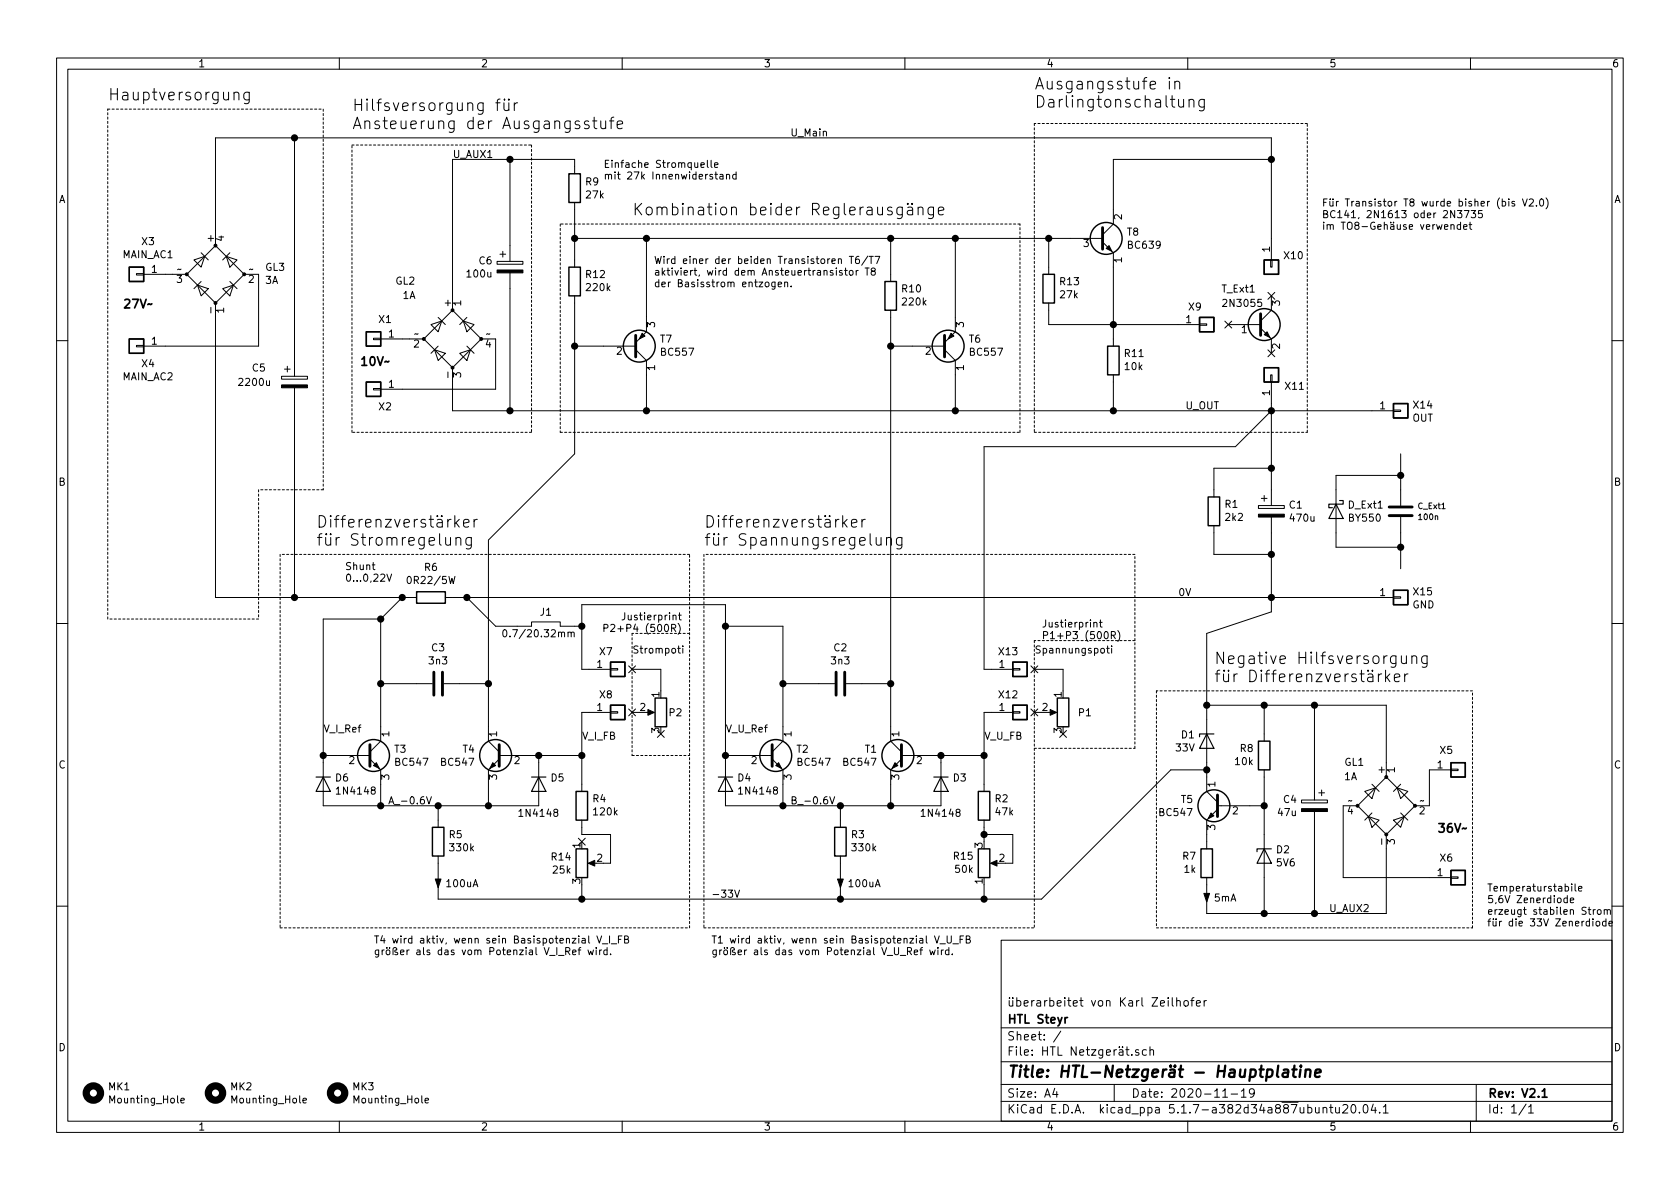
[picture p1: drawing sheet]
EESchema Schematic File Version 4
EELAYER 30 0
EELAYER END
$Descr A4 11693 8268
encoding utf-8
Sheet 1 1
Title "HTL-Netzgerät - Hauptplatine"
Date "2020-11-19"
Rev "V2.1"
Comp "HTL Steyr"
Comment1 "überarbeitet von Karl Zeilhofer"
Comment2 ""
Comment3 ""
Comment4 ""
$EndDescr
$Comp
L Device:D_Bridge_+A-A GL2
U 1 1
P 3150 2350
F 0 "GL2" V 3550 1950 50  0000 L CNN
F 1 "1A" V 3450 2000 50  0000 L CNN
F 2 "Diode_THT:Diode_Bridge_Round_D9.0mm" H 3150 2350 50  0001 C CNN
F 3 "" H 3150 2350 50  0001 C CNN
	1    3150 2350
	0    1    -1   0   
$EndComp
$Comp
L Connector_Generic:Conn_01x01 X1
U 1 1
P 2600 2350
F 0 "X1" H 2518 2217 50  0000 C CNN
F 1 "AUX1_AC1" H 2518 2216 50  0001 C CNN
F 2 "HTL_Netzgeraet:TestPoint_THTPad_D2.5mm_Drill1.25mm" H 2600 2350 50  0001 C CNN
F 3 "~" H 2600 2350 50  0001 C CNN
	1    2600 2350
	-1   0    0    1   
$EndComp
Wire Wire Line
	2800 2350 2850 2350
$Comp
L Connector_Generic:Conn_01x01 X2
U 1 1
P 2600 2700
F 0 "X2" H 2518 2825 50  0000 C CNN
F 1 "AUX1_AC2" H 2518 2566 50  0001 C CNN
F 2 "HTL_Netzgeraet:TestPoint_THTPad_D2.5mm_Drill1.25mm" H 2600 2700 50  0001 C CNN
F 3 "~" H 2600 2700 50  0001 C CNN
	1    2600 2700
	-1   0    0    1   
$EndComp
Wire Wire Line
	2800 2700 3450 2700
Wire Wire Line
	3450 2700 3450 2350
Wire Wire Line
	3150 2050 3150 1100
$Comp
L HTL-Netzgerät-rescue:C_Polarized-Device C6
U 1 1
P 3550 1850
F 0 "C6" H 3432 1896 50  0000 R CNN
F 1 "100u" H 3432 1805 50  0000 R CNN
F 2 "Capacitor_THT:CP_Radial_D8.0mm_P5.00mm" H 3588 1700 50  0001 C CNN
F 3 "~" H 3550 1850 50  0001 C CNN
	1    3550 1850
	1    0    0    -1  
$EndComp
$Comp
L Device:R R9
U 1 1
P 4000 1300
F 0 "R9" H 4070 1346 50  0000 L CNN
F 1 "27k" H 4070 1255 50  0000 L CNN
F 2 "HTL_Netzgeraet:R_Axial_DIN0411_L9.9mm_D3.6mm_P12.70mm_Horizontal" V 3930 1300 50  0001 C CNN
F 3 "~" H 4000 1300 50  0001 C CNN
	1    4000 1300
	1    0    0    -1  
$EndComp
$Comp
L Device:Q_NPN_ECB T8
U 1 1
P 7650 1650
F 0 "T8" H 7841 1696 50  0000 L CNN
F 1 "BC639" H 7841 1605 50  0000 L CNN
F 2 "HTL_Netzgeraet:TO-92" H 7850 1750 50  0001 C CNN
F 3 "~" H 7650 1650 50  0001 C CNN
	1    7650 1650
	1    0    0    -1  
$EndComp
$Comp
L Device:R R13
U 1 1
P 7300 2000
F 0 "R13" H 7230 1954 50  0000 R CNN
F 1 "27k" H 7230 2045 50  0000 R CNN
F 2 "HTL_Netzgeraet:R_Axial_DIN0411_L9.9mm_D3.6mm_P12.70mm_Horizontal" V 7230 2000 50  0001 C CNN
F 3 "~" H 7300 2000 50  0001 C CNN
	1    7300 2000
	-1   0    0    1   
$EndComp
$Comp
L Device:R R11
U 1 1
P 7750 2500
F 0 "R11" H 7680 2454 50  0000 R CNN
F 1 "10k" H 7680 2545 50  0000 R CNN
F 2 "HTL_Netzgeraet:R_Axial_DIN0411_L9.9mm_D3.6mm_P12.70mm_Horizontal" V 7680 2500 50  0001 C CNN
F 3 "~" H 7750 2500 50  0001 C CNN
	1    7750 2500
	-1   0    0    1   
$EndComp
Wire Wire Line
	3150 1100 3550 1100
Wire Wire Line
	7750 1850 7750 2250
Wire Wire Line
	7450 1650 7300 1650
Wire Wire Line
	7300 1650 7300 1850
Connection ~ 7300 1650
Wire Wire Line
	7300 2150 7300 2250
Wire Wire Line
	7300 2250 7750 2250
Connection ~ 7750 2250
Wire Wire Line
	7750 2250 7750 2350
Wire Wire Line
	3150 2650 3150 2850
Wire Wire Line
	3150 2850 3550 2850
Wire Wire Line
	3550 1700 3550 1100
Wire Wire Line
	3550 2000 3550 2850
Connection ~ 3550 2850
$Comp
L Device:D_Bridge_-AA+ GL3
U 1 1
P 1500 1900
F 0 "GL3" V 1546 2244 50  0000 L CNN
F 1 "3A" V 1455 2244 50  0000 L CNN
F 2 "HTL_Netzgeraet:Brueckengleichrichter_p7.4-7.2-9.5mm" H 1500 1900 50  0001 C CNN
F 3 "" H 1500 1900 50  0001 C CNN
	1    1500 1900
	0    1    -1   0   
$EndComp
$Comp
L Connector_Generic:Conn_01x01 X3
U 1 1
P 950 1900
F 0 "X3" H 868 1675 50  0000 C CNN
F 1 "MAIN_AC1" H 868 1766 50  0000 C CNN
F 2 "HTL_Netzgeraet:TestPoint_THTPad_D2.5mm_Drill1.25mm" H 950 1900 50  0001 C CNN
F 3 "~" H 950 1900 50  0001 C CNN
	1    950  1900
	-1   0    0    1   
$EndComp
Wire Wire Line
	1150 1900 1200 1900
$Comp
L Connector_Generic:Conn_01x01 X4
U 1 1
P 950 2400
F 0 "X4" H 868 2525 50  0000 C CNN
F 1 "MAIN_AC2" H 868 2616 50  0000 C CNN
F 2 "HTL_Netzgeraet:TestPoint_THTPad_D2.5mm_Drill1.25mm" H 950 2400 50  0001 C CNN
F 3 "~" H 950 2400 50  0001 C CNN
	1    950  2400
	-1   0    0    1   
$EndComp
Wire Wire Line
	1150 2400 1800 2400
Wire Wire Line
	1800 2400 1800 1900
Wire Wire Line
	1500 1600 1500 950 
$Comp
L HTL-Netzgerät-rescue:C_Polarized-Device C5
U 1 1
P 2050 2650
F 0 "C5" H 1750 2750 50  0000 L CNN
F 1 "2200u" H 1650 2650 50  0000 L CNN
F 2 "Capacitor_THT:CP_Axial_L30.0mm_D18.0mm_P35.00mm_Horizontal" H 2088 2500 50  0001 C CNN
F 3 "~" H 2050 2650 50  0001 C CNN
	1    2050 2650
	1    0    0    -1  
$EndComp
Wire Wire Line
	1500 950  2050 950 
Wire Wire Line
	1500 2200 1500 4150
Wire Wire Line
	1500 4150 2050 4150
Wire Wire Line
	2050 2500 2050 950 
Wire Wire Line
	2050 2800 2050 4150
$Comp
L Device:Q_NPN_BEC T_Ext1
U 1 1
P 8750 2250
F 0 "T_Ext1" H 8500 2500 50  0000 L CNN
F 1 "2N3055" H 8500 2400 50  0000 L CNN
F 2 "Package_TO_SOT_THT:TO-3" H 8950 2350 50  0001 C CNN
F 3 "~" H 8750 2250 50  0001 C CNN
	1    8750 2250
	1    0    0    -1  
$EndComp
$Comp
L Connector_Generic:Conn_01x01 X11
U 1 1
P 8850 2600
F 0 "X11" V 8768 2512 50  0000 R CNN
F 1 "E" V 8723 2512 50  0001 R CNN
F 2 "HTL_Netzgeraet:TestPoint_THTPad_D2.5mm_Drill1.25mm" H 8850 2600 50  0001 C CNN
F 3 "~" H 8850 2600 50  0001 C CNN
	1    8850 2600
	0    -1   -1   0   
$EndComp
$Comp
L Connector_Generic:Conn_01x01 X10
U 1 1
P 8850 1850
F 0 "X10" V 8768 1930 50  0000 L CNN
F 1 "C" V 8813 1930 50  0001 L CNN
F 2 "HTL_Netzgeraet:TestPoint_THTPad_D2.5mm_Drill1.25mm" H 8850 1850 50  0001 C CNN
F 3 "~" H 8850 1850 50  0001 C CNN
	1    8850 1850
	0    1    1    0   
$EndComp
$Comp
L Connector_Generic:Conn_01x01 X9
U 1 1
P 8400 2250
F 0 "X9" H 8318 2375 50  0000 C CNN
F 1 "B" H 8318 2376 50  0001 C CNN
F 2 "HTL_Netzgeraet:TestPoint_THTPad_D2.5mm_Drill1.25mm" H 8400 2250 50  0001 C CNN
F 3 "~" H 8400 2250 50  0001 C CNN
	1    8400 2250
	1    0    0    -1  
$EndComp
Wire Wire Line
	7750 2250 8200 2250
Wire Wire Line
	7750 1450 7750 1100
Wire Wire Line
	7750 1100 8850 1100
Connection ~ 8850 1100
Wire Wire Line
	8850 1100 8850 1650
$Comp
L Transistor_BJT:BC557 T7
U 1 1
P 4400 2400
F 0 "T7" H 4591 2354 50  0000 L CNN
F 1 "BC557" H 4591 2445 50  0000 L CNN
F 2 "HTL_Netzgeraet:TO-92" H 4600 2325 50  0001 L CIN
F 3 "http://www.fairchildsemi.com/ds/BC/BC557.pdf" H 4400 2400 50  0001 L CNN
	1    4400 2400
	1    0    0    1   
$EndComp
$Comp
L Transistor_BJT:BC557 T6
U 1 1
P 6550 2400
F 0 "T6" H 6741 2354 50  0000 L CNN
F 1 "BC557" H 6741 2445 50  0000 L CNN
F 2 "HTL_Netzgeraet:TO-92" H 6750 2325 50  0001 L CIN
F 3 "http://www.fairchildsemi.com/ds/BC/BC557.pdf" H 6550 2400 50  0001 L CNN
	1    6550 2400
	1    0    0    1   
$EndComp
Wire Wire Line
	4500 1650 4500 2200
Connection ~ 4500 1650
$Comp
L Device:R R10
U 1 1
P 6200 2050
F 0 "R10" H 6130 2004 50  0000 R CNN
F 1 "220k" H 6130 2095 50  0000 R CNN
F 2 "HTL_Netzgeraet:R_Axial_DIN0411_L9.9mm_D3.6mm_P12.70mm_Horizontal" V 6130 2050 50  0001 C CNN
F 3 "~" H 6200 2050 50  0001 C CNN
	1    6200 2050
	-1   0    0    1   
$EndComp
$Comp
L Device:R R12
U 1 1
P 4000 1950
F 0 "R12" H 3930 1904 50  0000 R CNN
F 1 "220k" H 3930 1995 50  0000 R CNN
F 2 "HTL_Netzgeraet:R_Axial_DIN0411_L9.9mm_D3.6mm_P12.70mm_Horizontal" V 3930 1950 50  0001 C CNN
F 3 "~" H 4000 1950 50  0001 C CNN
	1    4000 1950
	-1   0    0    1   
$EndComp
Wire Wire Line
	4000 1800 4000 1650
Connection ~ 4000 1650
Wire Wire Line
	4000 1650 4500 1650
Wire Wire Line
	4000 2100 4000 2400
Wire Wire Line
	4000 2400 4200 2400
Wire Wire Line
	6200 1900 6200 1650
Wire Wire Line
	4500 2600 4500 2850
Connection ~ 4500 2850
Wire Wire Line
	6200 1650 6650 1650
Wire Wire Line
	4000 1450 4000 1650
Wire Wire Line
	3550 2850 4500 2850
Connection ~ 6200 1650
Wire Wire Line
	8850 2800 8850 2850
Wire Wire Line
	7750 2650 7750 2850
Connection ~ 7750 2850
Wire Wire Line
	7750 2850 8850 2850
Wire Wire Line
	2050 950  8850 950 
Wire Wire Line
	8850 950  8850 1100
Connection ~ 2050 950 
Connection ~ 8850 2850
$Comp
L Connector_Generic:Conn_01x01 X14
U 1 1
P 9750 2850
F 0 "X14" H 9830 2892 50  0000 L CNN
F 1 "OUT" H 9830 2801 50  0000 L CNN
F 2 "HTL_Netzgeraet:TestPoint_THTPad_D2.5mm_Drill1.25mm" H 9750 2850 50  0001 C CNN
F 3 "~" H 9750 2850 50  0001 C CNN
	1    9750 2850
	1    0    0    -1  
$EndComp
$Comp
L Device:D_Bridge_+A-A GL1
U 1 1
P 9650 5600
F 0 "GL1" V 9950 5750 50  0000 L CNN
F 1 "1A" V 9850 5800 50  0000 L CNN
F 2 "Diode_THT:Diode_Bridge_Round_D9.0mm" H 9650 5600 50  0001 C CNN
F 3 "" H 9650 5600 50  0001 C CNN
	1    9650 5600
	0    -1   -1   0   
$EndComp
$Comp
L Connector_Generic:Conn_01x01 X5
U 1 1
P 10150 5350
F 0 "X5" H 10068 5217 50  0000 C CNN
F 1 "AUX2_AC1" V 10276 5346 50  0001 C CNN
F 2 "HTL_Netzgeraet:TestPoint_THTPad_D2.5mm_Drill1.25mm" H 10150 5350 50  0001 C CNN
F 3 "~" H 10150 5350 50  0001 C CNN
	1    10150 5350
	1    0    0    1   
$EndComp
$Comp
L Connector_Generic:Conn_01x01 X6
U 1 1
P 10150 6100
F 0 "X6" H 10068 5967 50  0000 C CNN
F 1 "AUX2_AC2" V 10350 6096 50  0001 C CNN
F 2 "HTL_Netzgeraet:TestPoint_THTPad_D2.5mm_Drill1.25mm" H 10150 6100 50  0001 C CNN
F 3 "~" H 10150 6100 50  0001 C CNN
	1    10150 6100
	1    0    0    1   
$EndComp
Wire Wire Line
	9350 6100 9350 5600
Wire Wire Line
	9650 5300 9650 4900
$Comp
L HTL-Netzgerät-rescue:C_Polarized-Device C4
U 1 1
P 9150 5600
F 0 "C4" H 9268 5646 50  0000 L CNN
F 1 "47u" H 9268 5555 50  0000 L CNN
F 2 "Capacitor_THT:CP_Radial_D8.0mm_P5.00mm" H 9188 5450 50  0001 C CNN
F 3 "~" H 9150 5600 50  0001 C CNN
	1    9150 5600
	-1   0    0    -1  
$EndComp
Wire Wire Line
	9650 4900 9150 4900
Wire Wire Line
	9650 5900 9650 6350
Wire Wire Line
	9650 6350 9150 6350
Wire Wire Line
	9150 5450 9150 4900
Connection ~ 9150 4900
Wire Wire Line
	9150 5750 9150 6350
Connection ~ 9150 6350
Wire Wire Line
	9150 6350 8800 6350
$Comp
L Device:R R8
U 1 1
P 8800 5250
F 0 "R8" H 8730 5204 50  0000 R CNN
F 1 "10k" H 8730 5295 50  0000 R CNN
F 2 "HTL_Netzgeraet:R_Axial_DIN0411_L9.9mm_D3.6mm_P12.70mm_Horizontal" V 8730 5250 50  0001 C CNN
F 3 "~" H 8800 5250 50  0001 C CNN
	1    8800 5250
	1    0    0    1   
$EndComp
$Comp
L Device:D_Zener D2
U 1 1
P 8800 5950
F 0 "D2" V 8754 5871 50  0000 R CNN
F 1 "5V6" V 8845 5871 50  0000 R CNN
F 2 "Diode_THT:D_A-405_P12.70mm_Horizontal" H 8800 5950 50  0001 C CNN
F 3 "~" H 8800 5950 50  0001 C CNN
	1    8800 5950
	0    -1   1    0   
$EndComp
Wire Wire Line
	8800 4900 8800 5100
Wire Wire Line
	9150 4900 8800 4900
Wire Wire Line
	8800 5400 8800 5600
Wire Wire Line
	8800 6100 8800 6350
Connection ~ 8800 6350
Wire Wire Line
	8800 6350 8400 6350
$Comp
L Transistor_BJT:BC547 T5
U 1 1
P 8500 5600
F 0 "T5" H 8691 5646 50  0000 L CNN
F 1 "BC547" H 8691 5555 50  0000 L CNN
F 2 "HTL_Netzgeraet:TO-92" H 8700 5525 50  0001 L CIN
F 3 "http://www.fairchildsemi.com/ds/BC/BC547.pdf" H 8500 5600 50  0001 L CNN
	1    8500 5600
	-1   0    0    -1  
$EndComp
Wire Wire Line
	8700 5600 8800 5600
Connection ~ 8800 5600
Wire Wire Line
	8800 5600 8800 5800
Wire Wire Line
	8400 5800 8400 5850
$Comp
L Device:R R7
U 1 1
P 8400 6000
F 0 "R7" H 8330 5954 50  0000 R CNN
F 1 "1k" H 8330 6045 50  0000 R CNN
F 2 "HTL_Netzgeraet:R_Axial_DIN0411_L9.9mm_D3.6mm_P12.70mm_Horizontal" V 8330 6000 50  0001 C CNN
F 3 "~" H 8400 6000 50  0001 C CNN
	1    8400 6000
	1    0    0    1   
$EndComp
Wire Wire Line
	8400 6150 8400 6350
$Comp
L Device:R R6
U 1 1
P 3000 4150
F 0 "R6" V 3207 4150 50  0000 C CNN
F 1 "0R22/5W" V 3116 4150 50  0000 C CNN
F 2 "Resistor_THT:R_Axial_DIN0922_L20.0mm_D9.0mm_P30.48mm_Horizontal" V 2930 4150 50  0001 C CNN
F 3 "~" H 3000 4150 50  0001 C CNN
	1    3000 4150
	0    -1   -1   0   
$EndComp
Connection ~ 2050 4150
$Comp
L Connector_Generic:Conn_01x01 X15
U 1 1
P 9750 4150
F 0 "X15" H 9830 4192 50  0000 L CNN
F 1 "GND" H 9830 4101 50  0000 L CNN
F 2 "HTL_Netzgeraet:TestPoint_THTPad_D2.5mm_Drill1.25mm" H 9750 4150 50  0001 C CNN
F 3 "~" H 9750 4150 50  0001 C CNN
	1    9750 4150
	1    0    0    -1  
$EndComp
$Comp
L Device:D_Zener D1
U 1 1
P 8400 5150
F 0 "D1" V 8354 5229 50  0000 L CNN
F 1 "33V" V 8445 5229 50  0000 L CNN
F 2 "Diode_THT:D_A-405_P12.70mm_Horizontal" H 8400 5150 50  0001 C CNN
F 3 "~" H 8400 5150 50  0001 C CNN
	1    8400 5150
	0    -1   1    0   
$EndComp
$Comp
L Transistor_BJT:BC547 T2
U 1 1
P 5350 5250
F 0 "T2" H 5541 5296 50  0000 L CNN
F 1 "BC547" H 5541 5205 50  0000 L CNN
F 2 "HTL_Netzgeraet:TO-92" H 5550 5175 50  0001 L CIN
F 3 "http://www.fairchildsemi.com/ds/BC/BC547.pdf" H 5350 5250 50  0001 L CNN
	1    5350 5250
	1    0    0    -1  
$EndComp
$Comp
L Transistor_BJT:BC547 T1
U 1 1
P 6300 5250
F 0 "T1" H 6491 5296 50  0000 L CNN
F 1 "BC547" H 6491 5205 50  0000 L CNN
F 2 "HTL_Netzgeraet:TO-92" H 6500 5175 50  0001 L CIN
F 3 "http://www.fairchildsemi.com/ds/BC/BC547.pdf" H 6300 5250 50  0001 L CNN
	1    6300 5250
	-1   0    0    -1  
$EndComp
$Comp
L Device:C C2
U 1 1
P 5850 4750
F 0 "C2" V 5598 4750 50  0000 C CNN
F 1 "3n3" V 5689 4750 50  0000 C CNN
F 2 "Capacitor_THT:C_Rect_L7.2mm_W4.5mm_P5.00mm_FKS2_FKP2_MKS2_MKP2" H 5888 4600 50  0001 C CNN
F 3 "~" H 5850 4750 50  0001 C CNN
	1    5850 4750
	0    1    1    0   
$EndComp
Wire Wire Line
	6000 4750 6200 4750
Wire Wire Line
	6200 4750 6200 5050
Wire Wire Line
	5700 4750 5450 4750
Wire Wire Line
	5450 4750 5450 5050
Wire Wire Line
	5450 5450 5450 5600
Wire Wire Line
	5450 5600 5850 5600
Wire Wire Line
	6200 5600 6200 5450
$Comp
L Device:R R3
U 1 1
P 5850 5850
F 0 "R3" H 5780 5804 50  0000 R CNN
F 1 "330k" H 5780 5895 50  0000 R CNN
F 2 "HTL_Netzgeraet:R_Axial_DIN0411_L9.9mm_D3.6mm_P12.70mm_Horizontal" V 5780 5850 50  0001 C CNN
F 3 "~" H 5850 5850 50  0001 C CNN
	1    5850 5850
	-1   0    0    1   
$EndComp
$Comp
L Device:D D3
U 1 1
P 6550 5450
F 0 "D3" V 6504 5529 50  0000 L CNN
F 1 "1N4148" V 6750 5300 50  0000 L CNN
F 2 "Diode_THT:D_A-405_P12.70mm_Horizontal" H 6550 5450 50  0001 C CNN
F 3 "~" H 6550 5450 50  0001 C CNN
	1    6550 5450
	0    1    1    0   
$EndComp
$Comp
L Device:D D4
U 1 1
P 5050 5450
F 0 "D4" V 5004 5529 50  0000 L CNN
F 1 "1N4148" V 5095 5529 50  0000 L CNN
F 2 "Diode_THT:D_A-405_P12.70mm_Horizontal" H 5050 5450 50  0001 C CNN
F 3 "~" H 5050 5450 50  0001 C CNN
	1    5050 5450
	0    1    1    0   
$EndComp
Wire Wire Line
	5050 5300 5050 5250
Wire Wire Line
	5050 5250 5150 5250
Wire Wire Line
	6550 5300 6550 5250
Wire Wire Line
	6550 5250 6500 5250
Wire Wire Line
	5850 5600 5850 5700
Connection ~ 5850 5600
Wire Wire Line
	5850 5600 6200 5600
Wire Wire Line
	5050 5600 5450 5600
Connection ~ 5450 5600
Wire Wire Line
	6550 5600 6200 5600
Connection ~ 6200 5600
$Comp
L HTL-Netzgerät-rescue:C_Polarized-Device C1
U 1 1
P 8850 3550
F 0 "C1" H 8968 3596 50  0000 L CNN
F 1 "470u" H 8968 3505 50  0000 L CNN
F 2 "Capacitor_THT:CP_Radial_D13.0mm_P5.00mm" H 8888 3400 50  0001 C CNN
F 3 "~" H 8850 3550 50  0001 C CNN
	1    8850 3550
	1    0    0    -1  
$EndComp
$Comp
L Device:R R1
U 1 1
P 8450 3550
F 0 "R1" H 8380 3504 50  0000 R CNN
F 1 "2k2" H 8380 3595 50  0000 R CNN
F 2 "HTL_Netzgeraet:R_Axial_DIN0411_L9.9mm_D3.6mm_P12.70mm_Horizontal" V 8380 3550 50  0001 C CNN
F 3 "~" H 8450 3550 50  0001 C CNN
	1    8450 3550
	-1   0    0    1   
$EndComp
Wire Wire Line
	8850 3400 8850 3250
Wire Wire Line
	8850 2850 9550 2850
Wire Wire Line
	8850 3700 8850 3850
Connection ~ 8850 4150
Wire Wire Line
	8850 4150 9550 4150
Wire Wire Line
	8450 3700 8450 3850
Wire Wire Line
	8450 3850 8850 3850
Connection ~ 8850 3850
Wire Wire Line
	8850 3850 8850 4150
Wire Wire Line
	8450 3400 8450 3250
Wire Wire Line
	8450 3250 8850 3250
$Comp
L Device:R R2
U 1 1
P 6850 5600
F 0 "R2" H 6780 5554 50  0000 R CNN
F 1 "47k" H 6780 5645 50  0000 R CNN
F 2 "HTL_Netzgeraet:R_Axial_DIN0411_L9.9mm_D3.6mm_P12.70mm_Horizontal" V 6780 5600 50  0001 C CNN
F 3 "~" H 6850 5600 50  0001 C CNN
	1    6850 5600
	-1   0    0    1   
$EndComp
Wire Wire Line
	8600 3100 6850 3100
Wire Wire Line
	6850 4950 6850 5250
Wire Wire Line
	5850 6250 6850 6250
Wire Wire Line
	6850 6250 6850 6150
Wire Wire Line
	5850 6000 5850 6250
Wire Wire Line
	6550 5250 6850 5250
Connection ~ 6550 5250
Connection ~ 6850 5250
Wire Wire Line
	6850 5250 6850 5450
$Comp
L HTL-Netzgerät-rescue:R_Potentiometer-Device R15
U 1 1
P 6850 6000
F 0 "R15" H 6781 5954 50  0000 R CNN
F 1 "50k" H 6781 6045 50  0000 R CNN
F 2 "HTL_Netzgeraet:Potentiometer_Piher_PT-15-V02_Vertical" H 6850 6000 50  0001 C CNN
F 3 "~" H 6850 6000 50  0001 C CNN
	1    6850 6000
	1    0    0    1   
$EndComp
Wire Wire Line
	6850 5850 6850 5800
Wire Wire Line
	6850 5800 7050 5800
Wire Wire Line
	7050 5800 7050 6000
Wire Wire Line
	7050 6000 7000 6000
Connection ~ 6850 5800
Wire Wire Line
	6850 5800 6850 5750
$Comp
L HTL-Netzgerät-rescue:R_Potentiometer-Device P1
U 1 1
P 7400 4950
F 0 "P1" H 7300 4950 50  0000 R CNN
F 1 "POT" H 7330 4905 50  0001 R CNN
F 2 "Potentiometer_THT:Potentiometer_Piher_PT-15-H25_Horizontal" H 7400 4950 50  0001 C CNN
F 3 "~" H 7400 4950 50  0001 C CNN
	1    7400 4950
	-1   0    0    -1  
$EndComp
Wire Wire Line
	7250 4950 7200 4950
$Comp
L Connector_Generic:Conn_01x01 X12
U 1 1
P 7100 4950
F 0 "X12" H 7018 5075 50  0000 C CNN
F 1 "VPOT-" H 7018 4726 50  0001 C CNN
F 2 "HTL_Netzgeraet:TestPoint_THTPad_D2.5mm_Drill1.25mm" H 7100 4950 50  0001 C CNN
F 3 "~" H 7100 4950 50  0001 C CNN
	1    7100 4950
	1    0    0    -1  
$EndComp
$Comp
L Connector_Generic:Conn_01x01 X13
U 1 1
P 7100 4650
F 0 "X13" H 7018 4775 50  0000 C CNN
F 1 "VPOT+" H 7018 4776 50  0001 C CNN
F 2 "HTL_Netzgeraet:TestPoint_THTPad_D2.5mm_Drill1.25mm" H 7100 4650 50  0001 C CNN
F 3 "~" H 7100 4650 50  0001 C CNN
	1    7100 4650
	1    0    0    -1  
$EndComp
Wire Wire Line
	7200 4650 7400 4650
Wire Wire Line
	7400 4650 7400 4800
NoConn ~ 7400 5100
Wire Wire Line
	6850 4950 6900 4950
Wire Wire Line
	6900 4650 6850 4650
Wire Wire Line
	6850 3100 6850 4650
$Comp
L Transistor_BJT:BC547 T3
U 1 1
P 2550 5250
F 0 "T3" H 2741 5296 50  0000 L CNN
F 1 "BC547" H 2741 5205 50  0000 L CNN
F 2 "HTL_Netzgeraet:TO-92" H 2750 5175 50  0001 L CIN
F 3 "http://www.fairchildsemi.com/ds/BC/BC547.pdf" H 2550 5250 50  0001 L CNN
	1    2550 5250
	1    0    0    -1  
$EndComp
$Comp
L Transistor_BJT:BC547 T4
U 1 1
P 3500 5250
F 0 "T4" H 3691 5296 50  0000 L CNN
F 1 "BC547" H 3691 5205 50  0000 L CNN
F 2 "HTL_Netzgeraet:TO-92" H 3700 5175 50  0001 L CIN
F 3 "http://www.fairchildsemi.com/ds/BC/BC547.pdf" H 3500 5250 50  0001 L CNN
	1    3500 5250
	-1   0    0    -1  
$EndComp
$Comp
L Device:C C3
U 1 1
P 3050 4750
F 0 "C3" V 2798 4750 50  0000 C CNN
F 1 "3n3" V 2889 4750 50  0000 C CNN
F 2 "Capacitor_THT:C_Rect_L7.2mm_W4.5mm_P5.00mm_FKS2_FKP2_MKS2_MKP2" H 3088 4600 50  0001 C CNN
F 3 "~" H 3050 4750 50  0001 C CNN
	1    3050 4750
	0    1    1    0   
$EndComp
Wire Wire Line
	2900 4750 2650 4750
Wire Wire Line
	2650 4750 2650 5050
Wire Wire Line
	2650 5450 2650 5600
Wire Wire Line
	2650 5600 3050 5600
Wire Wire Line
	3400 5600 3400 5450
$Comp
L Device:R R5
U 1 1
P 3050 5850
F 0 "R5" H 2980 5804 50  0000 R CNN
F 1 "330k" H 2980 5895 50  0000 R CNN
F 2 "HTL_Netzgeraet:R_Axial_DIN0411_L9.9mm_D3.6mm_P12.70mm_Horizontal" V 2980 5850 50  0001 C CNN
F 3 "~" H 3050 5850 50  0001 C CNN
	1    3050 5850
	-1   0    0    1   
$EndComp
$Comp
L Device:D D5
U 1 1
P 3750 5450
F 0 "D5" V 3704 5529 50  0000 L CNN
F 1 "1N4148" V 3950 5300 50  0000 L CNN
F 2 "Diode_THT:D_A-405_P12.70mm_Horizontal" H 3750 5450 50  0001 C CNN
F 3 "~" H 3750 5450 50  0001 C CNN
	1    3750 5450
	0    1    1    0   
$EndComp
$Comp
L Device:D D6
U 1 1
P 2250 5450
F 0 "D6" V 2204 5529 50  0000 L CNN
F 1 "1N4148" V 2295 5529 50  0000 L CNN
F 2 "Diode_THT:D_A-405_P12.70mm_Horizontal" H 2250 5450 50  0001 C CNN
F 3 "~" H 2250 5450 50  0001 C CNN
	1    2250 5450
	0    1    1    0   
$EndComp
Wire Wire Line
	2250 5300 2250 5250
Wire Wire Line
	2250 5250 2350 5250
Wire Wire Line
	3750 5300 3750 5250
Wire Wire Line
	3750 5250 3700 5250
Wire Wire Line
	2250 5250 2250 4300
Connection ~ 2250 5250
Wire Wire Line
	2650 4750 2650 4300
Connection ~ 2650 4750
Wire Wire Line
	3050 5600 3050 5700
Connection ~ 3050 5600
Wire Wire Line
	3050 5600 3400 5600
Wire Wire Line
	2250 5600 2650 5600
Connection ~ 2650 5600
Wire Wire Line
	3750 5600 3400 5600
Connection ~ 3400 5600
$Comp
L Device:R R4
U 1 1
P 4050 5600
F 0 "R4" H 3980 5554 50  0000 R CNN
F 1 "120k" H 3980 5645 50  0000 R CNN
F 2 "HTL_Netzgeraet:R_Axial_DIN0411_L9.9mm_D3.6mm_P12.70mm_Horizontal" V 3980 5600 50  0001 C CNN
F 3 "~" H 4050 5600 50  0001 C CNN
	1    4050 5600
	-1   0    0    1   
$EndComp
Wire Wire Line
	3050 6250 4050 6250
Wire Wire Line
	4050 6250 4050 6150
Wire Wire Line
	3050 6000 3050 6250
Wire Wire Line
	3750 5250 4050 5250
Connection ~ 3750 5250
Connection ~ 4050 5250
Wire Wire Line
	4050 5250 4050 5450
$Comp
L HTL-Netzgerät-rescue:R_Potentiometer-Device R14
U 1 1
P 4050 6000
F 0 "R14" H 3981 6046 50  0000 R CNN
F 1 "25k" H 3981 5955 50  0000 R CNN
F 2 "HTL_Netzgeraet:Potentiometer_Piher_PT-15-V02_Vertical" H 4050 6000 50  0001 C CNN
F 3 "~" H 4050 6000 50  0001 C CNN
	1    4050 6000
	1    0    0    -1  
$EndComp
Wire Wire Line
	4050 5800 4250 5800
Wire Wire Line
	4250 5800 4250 6000
Wire Wire Line
	4250 6000 4200 6000
Wire Wire Line
	4050 5800 4050 5750
$Comp
L HTL-Netzgerät-rescue:R_Potentiometer-Device P2
U 1 1
P 4600 4950
F 0 "P2" H 4550 4950 50  0000 R CNN
F 1 "POT" H 4600 4750 50  0001 R CNN
F 2 "Potentiometer_THT:Potentiometer_Piher_PT-15-H25_Horizontal" H 4600 4950 50  0001 C CNN
F 3 "~" H 4600 4950 50  0001 C CNN
	1    4600 4950
	-1   0    0    -1  
$EndComp
Wire Wire Line
	4450 4950 4400 4950
$Comp
L Connector_Generic:Conn_01x01 X8
U 1 1
P 4300 4950
F 0 "X8" H 4218 5075 50  0000 C CNN
F 1 "IPOT-" H 4218 4726 50  0001 C CNN
F 2 "HTL_Netzgeraet:TestPoint_THTPad_D2.5mm_Drill1.25mm" H 4300 4950 50  0001 C CNN
F 3 "~" H 4300 4950 50  0001 C CNN
	1    4300 4950
	1    0    0    -1  
$EndComp
Wire Wire Line
	4400 4650 4600 4650
Wire Wire Line
	4600 4650 4600 4800
NoConn ~ 4600 5100
Wire Wire Line
	4100 4950 4050 4950
Wire Wire Line
	4050 4950 4050 5250
Wire Wire Line
	2050 4150 2800 4150
Wire Wire Line
	2250 4300 2650 4300
Wire Wire Line
	2800 4150 2650 4300
Connection ~ 2800 4150
Wire Wire Line
	2800 4150 2850 4150
Connection ~ 2650 4300
Wire Wire Line
	8800 4900 8400 4900
Connection ~ 8800 4900
Wire Wire Line
	8400 5000 8400 4900
Wire Wire Line
	5850 6250 4050 6250
Connection ~ 5850 6250
Connection ~ 4050 6250
Wire Wire Line
	3550 1100 4000 1100
Wire Wire Line
	4000 1100 4000 1150
Connection ~ 3550 1100
Text Label 8200 4150 0    50   ~ 0
0V
Text Label 4950 6250 0    50   ~ 0
-33V
$Comp
L htl_virtual:ARROW I2
U 1 1
P 5850 6150
F 0 "I2" V 5744 6203 50  0001 L CNN
F 1 "100uA" H 5898 6160 50  0000 L CNN
F 2 "" H 5850 6150 80  0001 C CNN
F 3 "" H 5850 6150 80  0001 C CNN
	1    5850 6150
	1    0    0    -1  
$EndComp
$Comp
L htl_virtual:ARROW I1
U 1 1
P 3050 6150
F 0 "I1" V 2944 6203 50  0001 L CNN
F 1 "100uA" H 3098 6160 50  0000 L CNN
F 2 "" H 3050 6150 80  0001 C CNN
F 3 "" H 3050 6150 80  0001 C CNN
	1    3050 6150
	1    0    0    -1  
$EndComp
Text Notes 2400 4050 0    50   ~ 0
Shunt\n0...0,22V
Text Notes 7200 4550 0    50   ~ 0
Spannungspoti
Wire Wire Line
	4500 1650 6200 1650
Wire Wire Line
	4500 2850 6650 2850
Wire Wire Line
	6650 2600 6650 2850
Connection ~ 6650 2850
Wire Wire Line
	6650 2850 7750 2850
Wire Wire Line
	6650 2200 6650 1650
Connection ~ 6650 1650
Wire Wire Line
	6650 1650 7300 1650
$Comp
L htl_virtual:ARROW I3
U 1 1
P 8400 6250
F 0 "I3" V 8294 6303 50  0001 L CNN
F 1 "5mA" H 8448 6260 50  0000 L CNN
F 2 "" H 8400 6250 80  0001 C CNN
F 3 "" H 8400 6250 80  0001 C CNN
	1    8400 6250
	1    0    0    -1  
$EndComp
Text Notes 4400 4550 0    50   ~ 0
Strompoti
Text Label 8250 2850 0    50   ~ 0
U_OUT
Wire Notes Line
	4900 6450 7200 6450
Wire Notes Line
	7200 5200 7900 5200
Wire Notes Line
	7900 5200 7900 3850
Wire Notes Line
	7900 3850 4900 3850
Wire Notes Line
	4900 3850 4900 6450
Wire Notes Line
	1950 3850 1950 6450
Wire Notes Line
	1950 6450 4800 6450
Wire Notes Line
	4800 6450 4800 3850
Wire Notes Line
	4800 3850 1950 3850
Connection ~ 6200 4750
Wire Wire Line
	6350 2400 6200 2400
Wire Wire Line
	6200 2400 6200 2200
Connection ~ 6200 2400
Text Notes 2200 3800 0    80   ~ 0
Differenzverstärker\nfür Stromregelung
Text Notes 7200 750  0    80   ~ 0
Ausgangsstufe in\nDarlingtonschaltung
Wire Notes Line
	3900 1550 3900 3000
Wire Notes Line
	3900 3000 7100 3000
Wire Notes Line
	7100 3000 7100 1550
Wire Notes Line
	7100 1550 3900 1550
Text Notes 4400 1500 0    80   ~ 0
Kombination beider Reglerausgänge
Wire Notes Line
	750  750  2250 750 
Wire Notes Line
	2250 750  2250 3400
Wire Notes Line
	750  4300 750  750 
Text Notes 750  700  0    80   ~ 0
Hauptversorgung
Wire Notes Line
	3700 1000 3700 3000
Wire Notes Line
	3700 3000 2450 3000
Wire Notes Line
	2450 3000 2450 1000
Wire Notes Line
	2450 1000 3700 1000
Text Notes 2450 900  0    80   ~ 0
Hilfsversorgung für \nAnsteuerung der Ausgangsstufe
Text Label 5500 5600 0    50   ~ 0
B_-0.6V
Text Label 2700 5600 0    50   ~ 0
A_-0.6V
Text Notes 10350 6450 0    50   ~ 0
Temperaturstabile \n5,6V Zenerdiode\nerzeugt stabilen Strom\nfür die 33V Zenerdiode
Text Notes 4550 2000 0    50   ~ 0
Wird einer der beiden Transistoren T6/T7\naktiviert, wird dem Ansteuertransistor T8\nder Basisstrom entzogen. 
Text Notes 4200 1250 0    50   ~ 0
Einfache Stromquelle\nmit 27k Innenwiderstand
$Comp
L Device:D_Schottky D_Ext1
U 1 1
P 9300 3550
F 0 "D_Ext1" V 9254 3629 50  0000 L CNN
F 1 "BY550" V 9345 3629 50  0000 L CNN
F 2 "Diode_THT:D_DO-27_P15.24mm_Horizontal" H 9300 3550 50  0001 C CNN
F 3 "~" H 9300 3550 50  0001 C CNN
	1    9300 3550
	0    1    1    0   
$EndComp
Wire Notes Line
	7200 850  7200 3000
Wire Notes Line
	7200 3000 9100 3000
Wire Notes Line
	9100 3000 9100 850 
Wire Notes Line
	9100 850  7200 850 
Text Notes 4900 3800 0    80   ~ 0
Differenzverstärker\nfür Spannungsregelung
Wire Notes Line
	8050 4800 8050 6450
Wire Notes Line
	8050 6450 10250 6450
Wire Notes Line
	10250 6450 10250 4800
Wire Notes Line
	10250 4800 8050 4800
Text Notes 8450 4750 0    80   ~ 0
Negative Hilfsversorgung \nfür Differenzverstärker
Wire Wire Line
	3200 4750 3400 4750
Wire Wire Line
	3400 4750 3400 5050
Wire Wire Line
	6200 2400 6200 4750
Wire Wire Line
	4000 2400 4000 3150
Wire Wire Line
	4000 3150 3400 3750
Wire Wire Line
	3400 3750 3400 4750
Connection ~ 4000 2400
Connection ~ 3400 4750
Wire Notes Line
	2250 3400 1800 3400
Wire Notes Line
	1800 3400 1800 4300
Wire Notes Line
	1800 4300 750  4300
Wire Wire Line
	9950 5350 9950 5600
Wire Wire Line
	9350 6100 9950 6100
$Comp
L Mechanical:MountingHole MK1
U 1 1
P 650 7600
F 0 "MK1" H 750 7646 50  0000 L CNN
F 1 "Mounting_Hole" H 750 7555 50  0000 L CNN
F 2 "MountingHole:MountingHole_3.2mm_M3" H 650 7600 50  0001 C CNN
F 3 "" H 650 7600 50  0001 C CNN
	1    650  7600
	1    0    0    -1  
$EndComp
$Comp
L Mechanical:MountingHole MK2
U 1 1
P 1500 7600
F 0 "MK2" H 1600 7646 50  0000 L CNN
F 1 "Mounting_Hole" H 1600 7555 50  0000 L CNN
F 2 "MountingHole:MountingHole_3.2mm_M3" H 1500 7600 50  0001 C CNN
F 3 "" H 1500 7600 50  0001 C CNN
	1    1500 7600
	1    0    0    -1  
$EndComp
$Comp
L Mechanical:MountingHole MK3
U 1 1
P 2350 7600
F 0 "MK3" H 2450 7646 50  0000 L CNN
F 1 "Mounting_Hole" H 2450 7555 50  0000 L CNN
F 2 "MountingHole:MountingHole_3.2mm_M3" H 2350 7600 50  0001 C CNN
F 3 "" H 2350 7600 50  0001 C CNN
	1    2350 7600
	1    0    0    -1  
$EndComp
Text Label 5500 950  0    50   ~ 0
U_Main
Text Label 3150 1100 0    50   ~ 0
U_AUX1
Text Label 9250 6350 0    50   ~ 0
U_AUX2
NoConn ~ 4050 5850
$Comp
L Connector_Generic:Conn_01x01 X7
U 1 1
P 4300 4650
F 0 "X7" H 4218 4775 50  0000 C CNN
F 1 "IPOT+" H 4218 4776 50  0001 C CNN
F 2 "HTL_Netzgeraet:TestPoint_THTPad_D2.5mm_Drill1.25mm" H 4300 4650 50  0001 C CNN
F 3 "~" H 4300 4650 50  0001 C CNN
	1    4300 4650
	1    0    0    -1  
$EndComp
Wire Wire Line
	4100 4650 4050 4650
Wire Wire Line
	4050 4650 4050 4350
Connection ~ 4050 4350
Wire Wire Line
	5450 4350 5450 4750
Connection ~ 5450 4750
Wire Wire Line
	5050 5250 5050 4350
Connection ~ 5050 5250
Connection ~ 5050 4350
Wire Wire Line
	5050 4350 5450 4350
Wire Wire Line
	8850 4250 8850 4150
Wire Wire Line
	6850 6250 7250 6250
Connection ~ 6850 6250
Wire Wire Line
	8850 4250 8400 4400
Wire Wire Line
	8400 4400 8400 4900
Connection ~ 8400 4900
Wire Wire Line
	8400 5300 8400 5350
Wire Wire Line
	8150 5350 8400 5350
Connection ~ 8400 5350
Wire Wire Line
	8400 5350 8400 5400
Wire Wire Line
	8850 2850 8600 3100
Wire Wire Line
	8850 2850 8850 3250
Connection ~ 8850 3250
Wire Wire Line
	7250 6250 8150 5350
$Comp
L Device:C C_Ext1
U 1 1
P 9750 3550
F 0 "C_Ext1" H 9865 3588 40  0000 L CNN
F 1 "100n" H 9865 3512 40  0000 L CNN
F 2 "Capacitor_THT:C_Rect_L19.0mm_W6.0mm_P15.00mm_MKS4" V 9900 3550 30  0001 C CNN
F 3 "" H 9750 3650 60  0001 C CNN
	1    9750 3550
	1    0    0    -1  
$EndComp
Wire Wire Line
	9300 3400 9300 3300
Wire Wire Line
	9300 3700 9300 3800
Wire Wire Line
	9300 3800 9750 3800
Wire Wire Line
	9750 3800 9750 3700
Wire Wire Line
	9750 3400 9750 3300
Wire Wire Line
	9750 3300 9300 3300
Text Notes 2600 6650 0    50   ~ 0
T4 wird aktiv, wenn sein Basispotenzial V_I_FB\ngrößer als das vom Potenzial V_I_Ref wird. 
Text Label 2250 5100 0    50   ~ 0
V_I_Ref
Text Label 5050 5100 0    50   ~ 0
V_U_Ref
Text Label 6850 5150 0    50   ~ 0
V_U_FB
Text Label 4050 5150 0    50   ~ 0
V_I_FB
Wire Wire Line
	9750 3800 9750 3950
Connection ~ 9750 3800
Wire Wire Line
	9750 3300 9750 3150
Connection ~ 9750 3300
Text Notes 4950 6650 0    50   ~ 0
T1 wird aktiv, wenn sein Basispotenzial V_U_FB\ngrößer als das vom Potenzial V_U_Ref wird. 
Wire Wire Line
	3150 4150 3250 4150
Wire Wire Line
	3250 4150 3450 4350
Connection ~ 3250 4150
Wire Wire Line
	3250 4150 8850 4150
Wire Wire Line
	3450 4350 3600 4350
Wire Wire Line
	4000 4350 4050 4350
$Comp
L htl_mechanical:Drahtbruecke J1
U 1 1
P 3800 4350
F 0 "J1" H 3800 4450 50  0000 C CNN
F 1 "0.7/20.32mm" H 3750 4300 50  0000 C CNN
F 2 "HTL_Netzgeraet:Drahtbruecke_d0.7mm_P20.32mm" V 3730 4350 50  0001 C CNN
F 3 "~" H 3800 4350 50  0001 C CNN
	1    3800 4350
	1    0    0    -1  
$EndComp
Text Notes 850  2150 0    60   ~ 12
27V~~
Text Notes 2500 2550 0    60   ~ 12
10V~~
Text Notes 10000 5800 0    60   ~ 12
36V~~
Text Notes 9200 1600 0    50   ~ 0
Für Transistor T8 wurde bisher (bis V2.0)\nBC141, 2N1613 oder 2N3735\nim TO8-Gehäuse verwendet
Text Notes 7250 4450 0    50   ~ 0
Justierprint\nP1+P3 (500R)
Wire Notes Line
	7900 4450 7200 4450
Wire Notes Line
	7200 4450 7200 6450
Wire Notes Line
	4800 4400 4400 4400
Wire Notes Line
	4400 4400 4400 5250
Wire Notes Line
	4400 5250 4800 5250
Text Notes 4750 4400 2    50   ~ 0
Justierprint\nP2+P4 (500R)
Wire Wire Line
	4050 4350 4050 4200
Wire Wire Line
	4050 4200 5050 4200
Wire Wire Line
	5050 4200 5050 4350
NoConn ~ 7200 4650
NoConn ~ 7200 4950
NoConn ~ 4400 4650
NoConn ~ 4400 4950
NoConn ~ 8550 2250
NoConn ~ 8850 2050
NoConn ~ 8850 2450
$EndSCHEMATC
